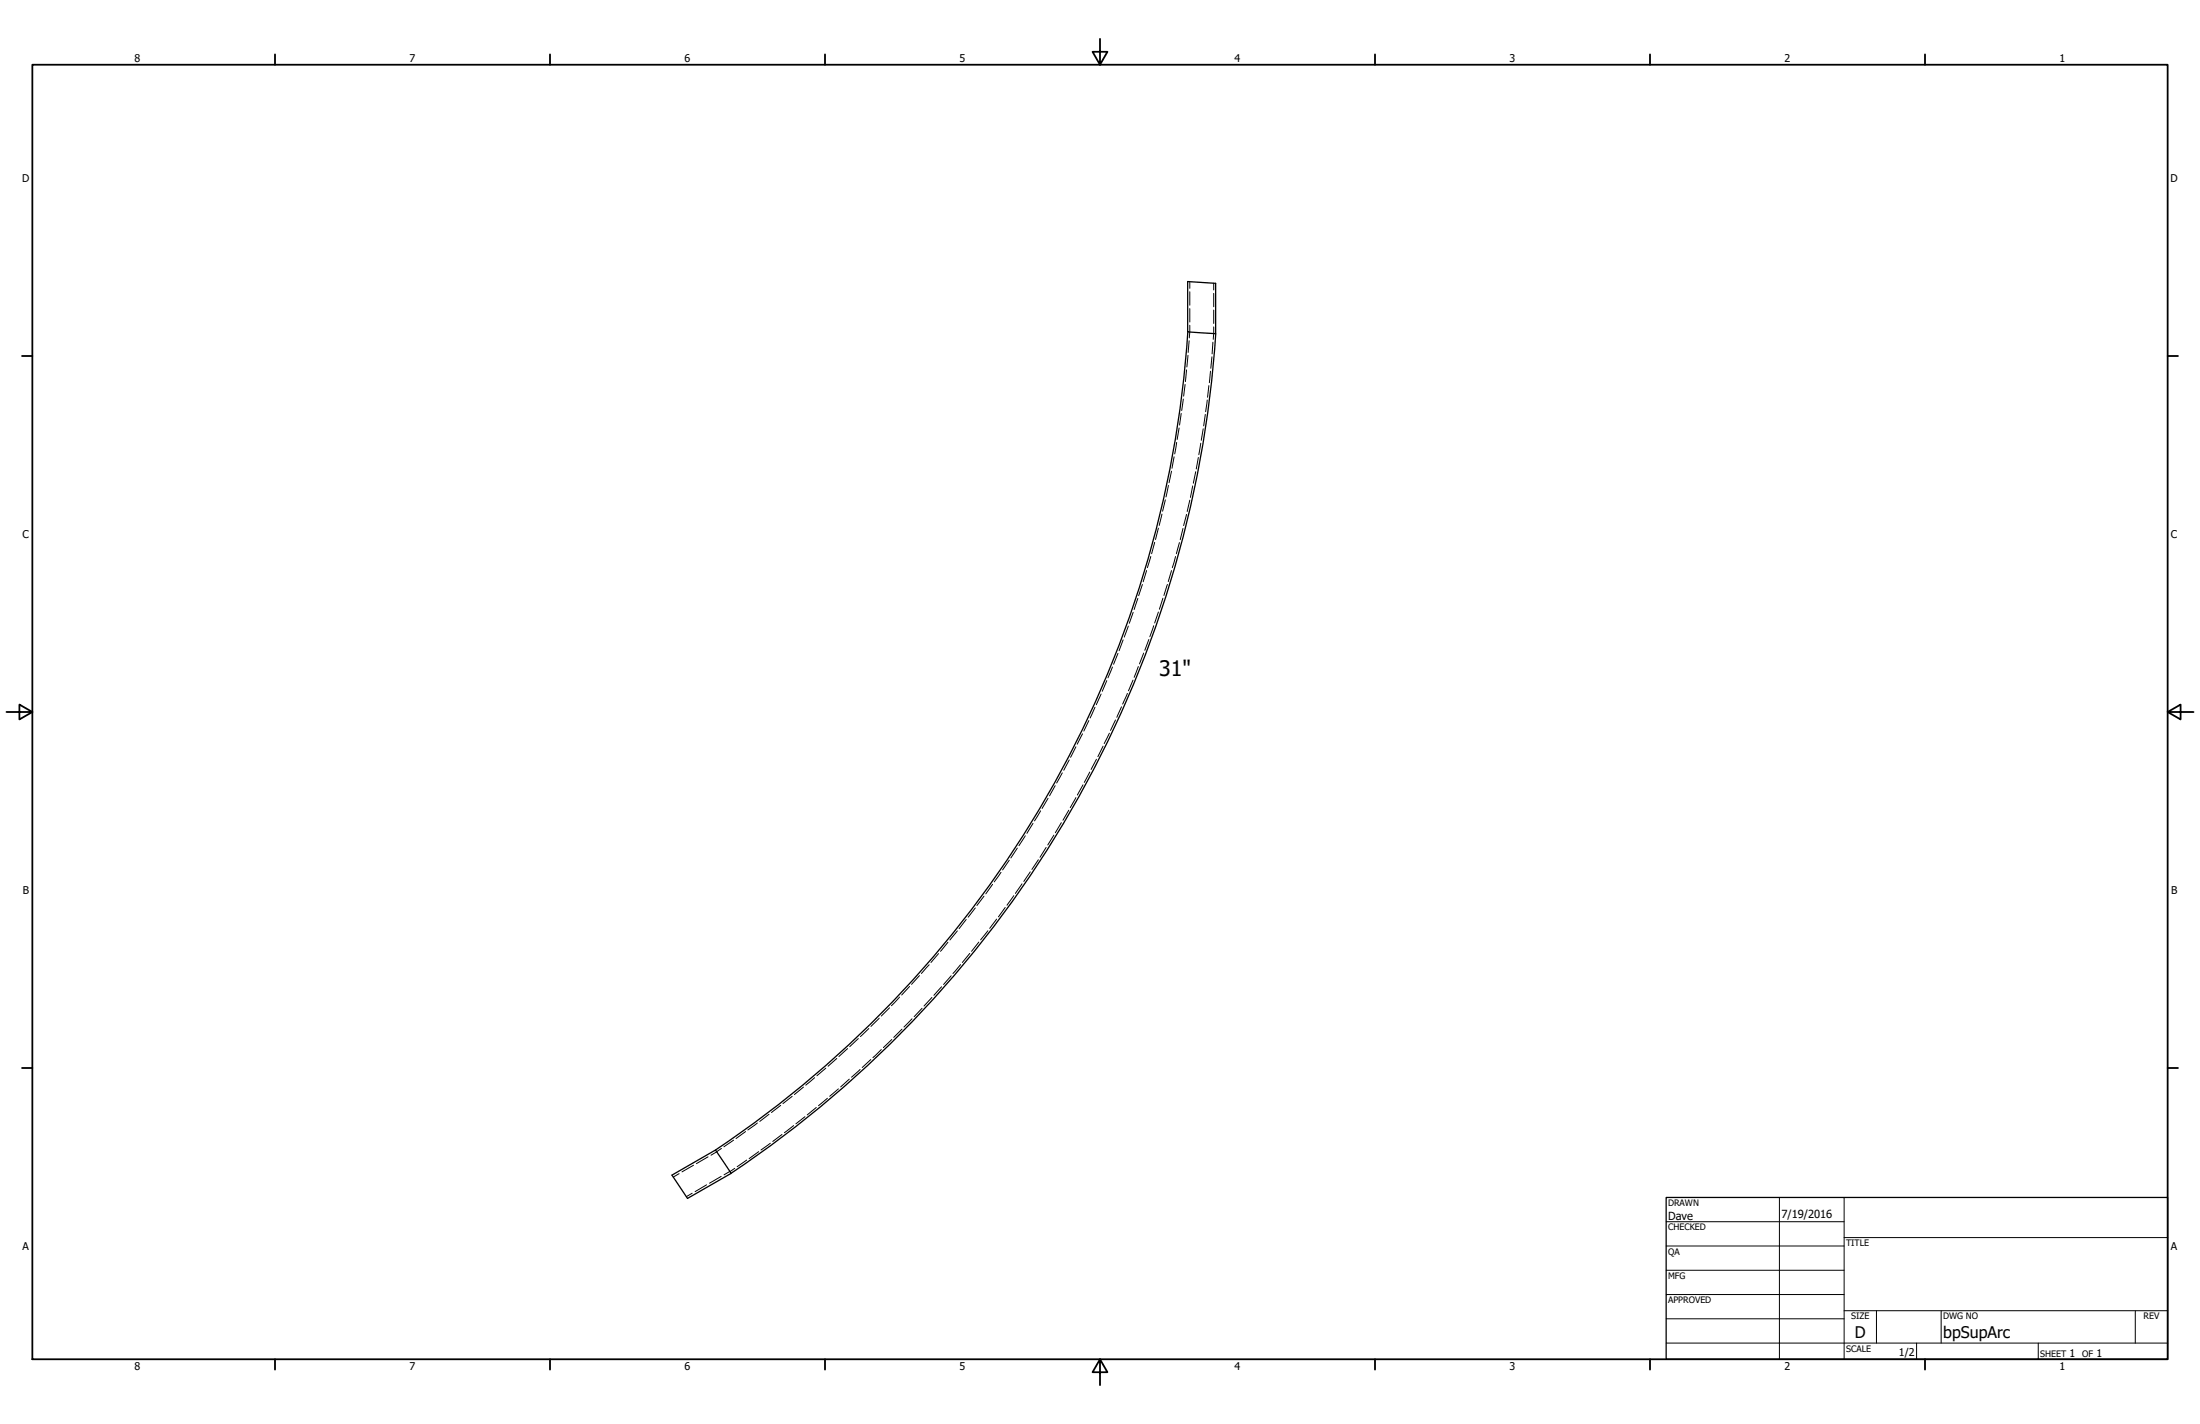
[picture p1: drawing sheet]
<svg xmlns="http://www.w3.org/2000/svg" width="864mm" height="559mm" viewBox="0 0 864 559" stroke-linecap="round" stroke-linejoin="round" font-family="sans-serif">
<!-- layer: Visible (ANSI) -->
<path d="M466.2 110.5l11 .7v19.7l-11-.7zM466.3 130.3a419 419 0 0 1-185.4 321M477.2 131a430 430 0 0 1-190.2 329.4M263.8 461.1l17.1-9.8 6.1 9.1-17.1 9.9z" fill="none" stroke="#000" stroke-width=".51"/>
<!-- layer: Hidden (ANSI) -->
<g fill="none" stroke="#000" stroke-width=".39">
<path d="M467 110.6v2.6M467 114.5v5.3M476.4 111.1v2.7M476.4 115.1v5.3M466.3 139.4l-.4 4.6M466.8 133.7l-.4 4.6M467 121.1v5.3M467 127.6l-.1 5M476.1 134.3l-.3 4.6M476.4 121.7v5.2M476.4 128.3l-.2 4.9M464.5 156.6l-.6 4.5"/>
<path d="M465.2 150.9l-.6 4.5M465.8 145.2l-.5 4.5M473.9 157l-.6 4.5M474.5 151.3l-.5 4.6M475.2 145.7l-.5 4.5M475.7 140l-.4 4.5M460.9 179.3l-.8 4.5M461.9 173.6l-.8 4.5M462.9 168l-.8 4.5M463.7 162.2l-.7 4.6M470.4 179.5l-.8 4.5M471.4 173.9l-.8 4.5"/>
<path d="M472.3 168.3l-.7 4.5M473.1 162.6l-.6 4.5M457.5 196.2l-1.1 4.4M458.7 190.5l-1 4.5M459.9 184.9l-1 4.5M467 196.3l-1 4.4M468.2 190.7l-.9 4.5M469.4 185.1l-1 4.5M451.7 218.4l-1.3 4.4M453.3 212.9l-1.2 4.4M454.7 207.3l-1.1 4.4M456.1 201.7l-1.1 4.5"/>
<path d="M461.5 218.4l-1.3 4.4M463 212.9l-1.2 4.4M464.4 207.4l-1.1 4.4M465.8 201.9l-1.2 4.3M446.7 234.8l-1.5 4.4M448.4 229.4l-1.4 4.3M450.1 223.9l-1.3 4.4M456.5 234.8l-1.4 4.3M458.3 229.4l-1.4 4.3M459.9 223.9l-1.3 4.3M438.8 256.4l-1.7 4.3M440.9 251.1l-1.6 4.2"/>
<path d="M442.9 245.7l-1.6 4.3M444.8 240.3l-1.5 4.3M448.9 256.3l-1.6 4.2M451 251l-1.6 4.2M452.9 245.6l-1.5 4.3M454.7 240.2l-1.4 4.3M429.8 277.6l-1.9 4.1M432.2 272.4l-1.9 4.1M434.5 267.1l-1.8 4.2M436.7 261.7l-1.8 4.3M440.2 277.4l-1.8 4.1M442.5 272.1l-1.8 4.2"/>
<path d="M444.8 266.9l-1.8 4.2M446.8 261.6l-1.6 4.2M419.7 298.2l-2.1 4.1M422.3 293.1l-2.1 4.1M424.9 288l-2.1 4M427.4 282.8l-2 4.1M430.4 297.9l-2.1 4M433 292.8l-2 4.1M435.5 287.7l-2 4.1M437.9 282.5l-2 4.1M408.5 318.2l-2.4 3.9M411.4 313.2l-2.3 4"/>
<path d="M414.2 308.3l-2.2 4M417 303.3l-2.2 4M419.5 317.9l-2.2 4M422.3 313l-2.2 3.9M425.1 308l-2.2 4M427.8 303l-2.2 4M396.2 337.6l-2.6 3.8M399.4 332.8l-2.6 3.9M402.5 328l-2.5 3.9M405.5 323.1l-2.4 3.9M407.6 337.4l-2.5 3.8M410.7 332.5l-2.5 3.9"/>
<path d="M413.7 327.7l-2.4 3.9M416.6 322.8l-2.3 4M382.8 356.3l-2.8 3.6M386.3 351.7l-2.8 3.6M389.6 347l-2.6 3.8M392.9 342.3l-2.6 3.8M394.6 356.1l-2.7 3.7M398 351.5l-2.7 3.7M401.2 346.8l-2.6 3.8M404.4 342.1l-2.5 3.8M364.7 378.6l-3 3.4M368.4 374.2l-3 3.5"/>
<path d="M372.1 369.8l-2.9 3.5M375.8 365.3l-2.9 3.6M377.1 378.5l-3 3.5M379.3 360.8l-2.8 3.6M380.7 374.1l-2.9 3.6M384.2 369.7l-2.8 3.6M387.8 365.3l-2.9 3.5M391.2 360.7l-2.7 3.6M345.1 399.5l-3.2 3.3M349.2 395.5l-3.3 3.2M353.1 391.3l-3.2 3.4M357.1 387.1l-3.2 3.4"/>
<path d="M358 399.8l-3.2 3.2M360.9 382.8l-3.1 3.5M361.9 395.7l-3.1 3.3M365.8 391.4l-3.1 3.4M369.6 387.2l-3 3.4M373.4 382.9l-3 3.4M324.2 419.2l-3.5 2.9M328.5 415.4l-3.4 3M332.7 411.5l-3.4 3.1M336.9 407.5l-3.3 3.2M337.6 419.7l-3.3 3M341.1 403.6l-3.3 3.2"/>
<path d="M341.8 415.8l-3.3 3.1M345.9 411.9l-3.3 3.1M350.1 407.9l-3.3 3.2M354.1 403.9l-3.3 3.2M301.9 437.3l-3.6 2.8M306.5 433.8l-3.7 2.8M311 430.2l-3.7 2.9M315.4 426.6l-3.6 2.9M316 438.2l-3.6 2.8M319.8 422.9l-3.5 2.9M320.4 434.6l-3.5 2.9M324.8 431l-3.5 2.9"/>
<path d="M329.1 427.3l-3.4 2.9M333.4 423.5l-3.4 3M272.2 457.3l-4.5 2.6M277.9 454l-4.5 2.6M281.4 452l-2.3 1.3M283.2 450.7l-1.8 1.2M286.5 459.7l-2.3 1.3M288 447.4l-3.8 2.6M288.4 458.5l-1.8 1.2M292.7 444.1l-3.8 2.7M293.1 455.2l-3.7 2.6M297.3 440.7l-3.7 2.7"/>
<path d="M297.8 451.9l-3.7 2.7M302.4 448.6l-3.7 2.7M307 445.2l-3.7 2.7M311.5 441.7l-3.6 2.8M266.6 460.6l-2.3 1.3M271.7 468.2l-2.3 1.4M277.4 464.9l-4.5 2.7M283.1 461.6l-4.6 2.7"/>
</g>
<!-- layer: Border (ANSI) -->
<g fill="none" stroke="#000" stroke-width=".7">
<path d="M431.8 15.2v10.2l-2.9-5.1h5.8l-2.9 5.1M12.7 25.4h838.2v508h-838.2zM107.9 21.3v4.1M215.9 21.3v4.1M323.8 21.3v4.1M539.8 21.3v4.1M647.7 21.3v4.1M755.6 21.3v4.1M8.6 139.7h4.1M850.9 139.7h4.1M2.5 279.4h10.2l-5.1-2.9v5.8l5.1-2.9M850.9 279.4l5.1 2.9v-5.8l-5.1 2.9h10.2"/>
<path d="M8.6 419.1h4.1M850.9 419.1h4.1M107.9 533.4v4.1M215.9 533.4v4.1M323.8 533.4v4.1M431.8 533.4l2.9 5.1h-5.8l2.9-5.1v10.2M539.8 533.4v4.1M647.7 533.4v4.1M755.6 533.4v4.1"/>
</g>
<!-- layer: Title (ANSI) -->
<g fill="none" stroke="#000" stroke-width=".39">
<path d="M654 479.4h69.9M698.5 469.9v63.5M723.9 469.9v63.5M654 488.9h69.9M654 498.5h69.9M723.9 485.6h127M654 508h69.9M654 517.5h69.9M723.9 514.3h127M736.6 514.3v12.7M762 514.3v12.7M838.2 514.3v12.7"/>
<path d="M654 527h196.9M752.3 527v6.4M800.1 527v6.4"/>
</g>
<path d="M654 469.9h196.9v63.5h-196.9z" fill="none" stroke="#000" stroke-width=".51"/>
<text font-size="8.4" x="455" y="265.4">31&quot;</text>
<g font-size="6.3">
<text x="728.1" y="524.9">D</text>
<text x="762.8" y="525">bpSupArc</text>
</g>
<g font-size="4.4">
<text x="654.8" y="478.6">Dave</text>
<text x="699.3" y="478">7/19/2016</text>
</g>
<g font-size="4.2">
<text x="52.8" y="24.4">8</text>
<text x="160.8" y="24.4">7</text>
<text x="268.7" y="24.4">6</text>
<text x="376.7" y="24.4">5</text>
<text x="484.6" y="24.4">4</text>
<text x="592.6" y="24.4">3</text>
<text x="700.5" y="24.4">2</text>
<text x="808.5" y="24.4">1</text>
<text x="8.8" y="71.4">D</text>
<text x="852" y="71.4">D</text>
<text x="8.9" y="211.1">C</text>
<text x="852.2" y="211.1">C</text>
<text x="9" y="350.8">B</text>
<text x="852.2" y="350.8">B</text>
<text x="8.9" y="490.5">A</text>
<text x="852.2" y="490.5">A</text>
<text x="745.4" y="532">1/2</text>
<text x="812.4" y="532.6">1</text>
<text x="823" y="532.6">1</text>
<text x="52.8" y="537.5">8</text>
<text x="160.8" y="537.5">7</text>
<text x="268.7" y="537.5">6</text>
<text x="376.7" y="537.5">5</text>
<text x="484.6" y="537.5">4</text>
<text x="592.6" y="537.5">3</text>
<text x="700.5" y="537.5">2</text>
<text x="808.5" y="537.5">1</text>
</g>
<g font-size="3.5">
<text x="654.8" y="473.2">DRAWN</text>
<text x="654.8" y="482.8">CHECKED</text>
<text x="724.7" y="488.9">TITLE</text>
<text x="654.8" y="492.3">QA</text>
<text x="654.8" y="501.8">MFG</text>
<text x="654.8" y="511.4">APPROVED</text>
<text x="726.7" y="517.7">SIZE</text>
<text x="762.8" y="517.7">DWG NO</text>
<text x="841.4" y="517.7">REV</text>
<text x="724.7" y="530.4">SCALE</text>
<text x="800.9" y="532.6">SHEET</text>
<text x="817.4" y="532.6">OF</text>
</g>
</svg>
